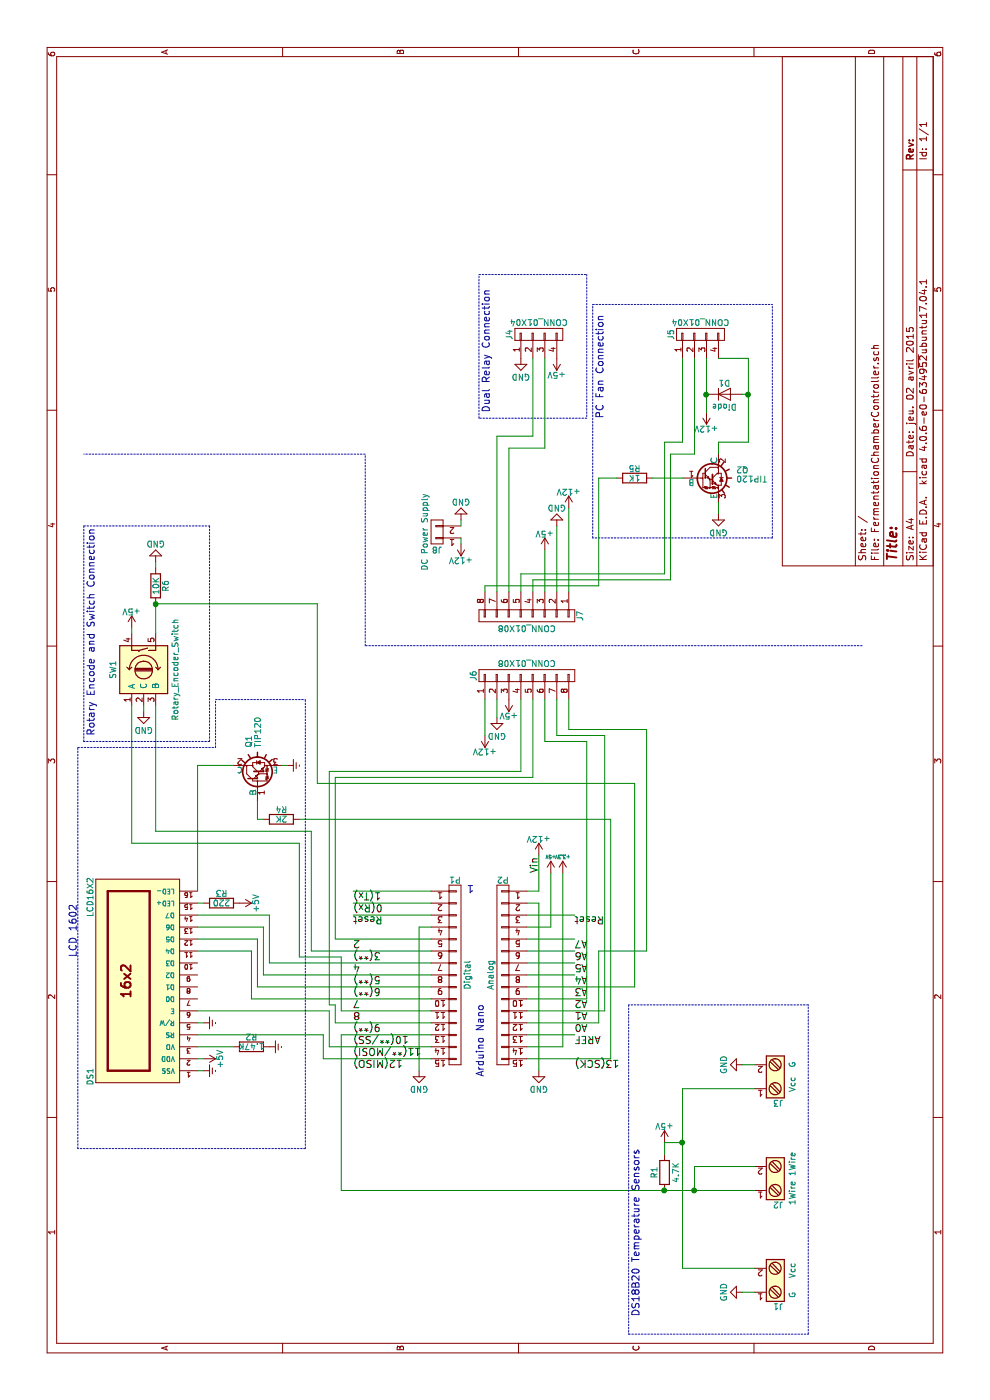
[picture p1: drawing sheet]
EESchema Schematic File Version 2
LIBS:power
LIBS:device
LIBS:transistors
LIBS:conn
LIBS:linear
LIBS:regul
LIBS:74xx
LIBS:cmos4000
LIBS:adc-dac
LIBS:memory
LIBS:xilinx
LIBS:microcontrollers
LIBS:dsp
LIBS:microchip
LIBS:analog_switches
LIBS:motorola
LIBS:texas
LIBS:intel
LIBS:audio
LIBS:interface
LIBS:digital-audio
LIBS:philips
LIBS:display
LIBS:cypress
LIBS:siliconi
LIBS:opto
LIBS:atmel
LIBS:contrib
LIBS:valves
LIBS:FermentationChamberController-cache
EELAYER 25 0
EELAYER END
$Descr A4 11693 8268
encoding utf-8
Sheet 1 1
Title ""
Date "jeu. 02 avril 2015"
Rev ""
Comp ""
Comment1 ""
Comment2 ""
Comment3 ""
Comment4 ""
$EndDescr
Text Label 4250 2950 3    60   ~ 0
1(Tx)
Text Label 4150 2950 3    60   ~ 0
0(Rx)
Text Label 4050 2950 3    60   ~ 0
Reset
Text Label 3850 2950 3    60   ~ 0
2
Text Label 3750 2950 3    60   ~ 0
3(**)
Text Label 3650 2950 3    60   ~ 0
4
Text Label 3550 2950 3    60   ~ 0
5(**)
Text Label 3450 2950 3    60   ~ 0
6(**)
Text Label 3350 2950 3    60   ~ 0
7
Text Label 3250 2950 3    60   ~ 0
8
Text Label 3150 2950 3    60   ~ 0
9(**)
Text Label 3050 2950 3    60   ~ 0
10(**/SS)
Text Label 2950 2950 3    60   ~ 0
11(**/MOSI)
Text Label 2850 2950 3    60   ~ 0
12(MISO)
Text Label 2850 4800 3    60   ~ 0
13(SCK)
Text Label 3150 4800 3    60   ~ 0
A0
Text Label 3250 4800 3    60   ~ 0
A1
Text Label 3350 4800 3    60   ~ 0
A2
Text Label 3450 4800 3    60   ~ 0
A3
Text Label 3550 4800 3    60   ~ 0
A4
Text Label 3650 4800 3    60   ~ 0
A5
Text Label 3750 4800 3    60   ~ 0
A6
Text Label 3850 4800 3    60   ~ 0
A7
Text Label 3050 4800 3    60   ~ 0
AREF
Text Label 4050 4800 3    60   ~ 0
Reset
Text Label 4400 4500 0    60   ~ 0
Vin
$Comp
L CONN_01X15 P1
U 1 1
P 3550 3800
F 0 "P1" H 3550 4600 50  0000 C CNN
F 1 "Digital" V 3650 3800 50  0000 C CNN
F 2 "Pin_Headers:Pin_Header_Straight_1x15_Pitch2.54mm" H 3550 3800 50  0001 C CNN
F 3 "" H 3550 3800 50  0000 C CNN
	1    3550 3800
	0    1    1    0   
$EndComp
$Comp
L CONN_01X15 P2
U 1 1
P 3550 4200
F 0 "P2" H 3550 5000 50  0000 C CNN
F 1 "Analog" V 3650 4200 50  0000 C CNN
F 2 "Pin_Headers:Pin_Header_Straight_1x15_Pitch2.54mm" H 3550 4200 50  0001 C CNN
F 3 "" H 3550 4200 50  0000 C CNN
	1    3550 4200
	0    1    -1   0   
$EndComp
$Comp
L GND #PWR4
U 1 1
P 2750 3500
F 0 "#PWR4" H 2750 3250 50  0001 C CNN
F 1 "GND" H 2750 3350 50  0000 C CNN
F 2 "" H 2750 3500 50  0000 C CNN
F 3 "" H 2750 3500 50  0000 C CNN
	1    2750 3500
	0    1    1    0   
$EndComp
$Comp
L GND #PWR5
U 1 1
P 2750 4500
F 0 "#PWR5" H 2750 4250 50  0001 C CNN
F 1 "GND" H 2750 4350 50  0000 C CNN
F 2 "" H 2750 4500 50  0000 C CNN
F 3 "" H 2750 4500 50  0000 C CNN
	1    2750 4500
	0    1    1    0   
$EndComp
$Comp
L +5V #PWR11
U 1 1
P 4400 4600
F 0 "#PWR11" H 4400 4450 50  0001 C CNN
F 1 "+5V" H 4400 4740 28  0000 C CNN
F 2 "" H 4400 4600 50  0000 C CNN
F 3 "" H 4400 4600 50  0000 C CNN
	1    4400 4600
	0    1    1    0   
$EndComp
$Comp
L +3.3V #PWR12
U 1 1
P 4400 4700
F 0 "#PWR12" H 4400 4550 50  0001 C CNN
F 1 "+3.3V" H 4400 4840 28  0000 C CNN
F 2 "" H 4400 4700 50  0000 C CNN
F 3 "" H 4400 4700 50  0000 C CNN
	1    4400 4700
	0    1    1    0   
$EndComp
Text Notes 4310 3900 3    60   ~ 0
1
$Comp
L LCD16X2 DS1
U 1 1
P 3500 1150
F 0 "DS1" H 2700 1550 50  0000 C CNN
F 1 "LCD16X2" H 4200 1550 50  0000 C CNN
F 2 "Pin_Headers:Pin_Header_Straight_1x16_Pitch2.54mm" H 3500 1100 50  0001 C CIN
F 3 "" H 3500 1150 50  0001 C CNN
	1    3500 1150
	1    0    0    -1  
$EndComp
$Comp
L TIP120 Q1
U 1 1
P 5200 2150
F 0 "Q1" H 5450 2225 50  0000 L CNN
F 1 "TIP120" H 5450 2150 50  0000 L CNN
F 2 "TO_SOT_Packages_THT:TO-220_Horizontal" H 5450 2075 50  0001 L CIN
F 3 "" H 5200 2150 50  0001 L CNN
	1    5200 2150
	1    0    0    -1  
$EndComp
$Comp
L R R2
U 1 1
P 2950 2100
F 0 "R2" V 3030 2100 50  0000 C CNN
F 1 "1.47K" V 2950 2100 50  0000 C CNN
F 2 "Resistors_THT:R_Axial_DIN0207_L6.3mm_D2.5mm_P10.16mm_Horizontal" V 2880 2100 50  0001 C CNN
F 3 "" H 2950 2100 50  0001 C CNN
	1    2950 2100
	1    0    0    -1  
$EndComp
$Comp
L R R3
U 1 1
P 4150 1850
F 0 "R3" V 4230 1850 50  0000 C CNN
F 1 "220" V 4150 1850 50  0000 C CNN
F 2 "Resistors_THT:R_Axial_DIN0207_L6.3mm_D2.5mm_P10.16mm_Horizontal" V 4080 1850 50  0001 C CNN
F 3 "" H 4150 1850 50  0001 C CNN
	1    4150 1850
	1    0    0    -1  
$EndComp
$Comp
L R R4
U 1 1
P 4850 2350
F 0 "R4" V 4930 2350 50  0000 C CNN
F 1 "2K" V 4850 2350 50  0000 C CNN
F 2 "Resistors_THT:R_Axial_DIN0207_L6.3mm_D2.5mm_P10.16mm_Horizontal" V 4780 2350 50  0001 C CNN
F 3 "" H 4850 2350 50  0001 C CNN
	1    4850 2350
	1    0    0    -1  
$EndComp
$Comp
L Earth #PWR14
U 1 1
P 5300 2400
F 0 "#PWR14" H 5300 2150 50  0001 C CNN
F 1 "Earth" H 5300 2250 50  0001 C CNN
F 2 "" H 5300 2400 50  0001 C CNN
F 3 "" H 5300 2400 50  0001 C CNN
	1    5300 2400
	1    0    0    -1  
$EndComp
$Comp
L Earth #PWR3
U 1 1
P 2750 1700
F 0 "#PWR3" H 2750 1450 50  0001 C CNN
F 1 "Earth" H 2750 1550 50  0001 C CNN
F 2 "" H 2750 1700 50  0001 C CNN
F 3 "" H 2750 1700 50  0001 C CNN
	1    2750 1700
	1    0    0    -1  
$EndComp
$Comp
L +5V #PWR7
U 1 1
P 2850 1700
F 0 "#PWR7" H 2850 1550 50  0001 C CNN
F 1 "+5V" H 2850 1840 50  0000 C CNN
F 2 "" H 2850 1700 50  0001 C CNN
F 3 "" H 2850 1700 50  0001 C CNN
	1    2850 1700
	-1   0    0    1   
$EndComp
$Comp
L Earth #PWR8
U 1 1
P 2950 2250
F 0 "#PWR8" H 2950 2000 50  0001 C CNN
F 1 "Earth" H 2950 2100 50  0001 C CNN
F 2 "" H 2950 2250 50  0001 C CNN
F 3 "" H 2950 2250 50  0001 C CNN
	1    2950 2250
	1    0    0    -1  
$EndComp
$Comp
L Earth #PWR9
U 1 1
P 3150 1700
F 0 "#PWR9" H 3150 1450 50  0001 C CNN
F 1 "Earth" H 3150 1550 50  0001 C CNN
F 2 "" H 3150 1700 50  0001 C CNN
F 3 "" H 3150 1700 50  0001 C CNN
	1    3150 1700
	1    0    0    -1  
$EndComp
$Comp
L +5V #PWR10
U 1 1
P 4150 2000
F 0 "#PWR10" H 4150 1850 50  0001 C CNN
F 1 "+5V" H 4150 2140 50  0000 C CNN
F 2 "" H 4150 2000 50  0001 C CNN
F 3 "" H 4150 2000 50  0001 C CNN
	1    4150 2000
	-1   0    0    1   
$EndComp
$Comp
L Rotary_Encoder_Switch SW1
U 1 1
P 6100 1200
F 0 "SW1" H 6100 1460 50  0000 C CNN
F 1 "Rotary_Encoder_Switch" H 6100 940 50  0000 C CNN
F 2 "Pin_Headers:Pin_Header_Straight_1x05_Pitch2.54mm" H 6000 1360 50  0001 C CNN
F 3 "" H 6100 1460 50  0001 C CNN
	1    6100 1200
	1    0    0    -1  
$EndComp
$Comp
L +5V #PWR19
U 1 1
P 6450 1100
F 0 "#PWR19" H 6450 950 50  0001 C CNN
F 1 "+5V" H 6450 1240 50  0000 C CNN
F 2 "" H 6450 1100 50  0001 C CNN
F 3 "" H 6450 1100 50  0001 C CNN
	1    6450 1100
	0    1    1    0   
$EndComp
$Comp
L R R6
U 1 1
P 6800 1300
F 0 "R6" V 6880 1300 50  0000 C CNN
F 1 "10K" V 6800 1300 50  0000 C CNN
F 2 "Resistors_THT:R_Axial_DIN0207_L6.3mm_D2.5mm_P10.16mm_Horizontal" V 6730 1300 50  0001 C CNN
F 3 "" H 6800 1300 50  0001 C CNN
	1    6800 1300
	0    1    1    0   
$EndComp
$Comp
L GND #PWR20
U 1 1
P 7000 1300
F 0 "#PWR20" H 7000 1050 50  0001 C CNN
F 1 "GND" H 7000 1150 50  0000 C CNN
F 2 "" H 7000 1300 50  0001 C CNN
F 3 "" H 7000 1300 50  0001 C CNN
	1    7000 1300
	0    -1   -1   0   
$EndComp
$Comp
L GND #PWR17
U 1 1
P 5750 1200
F 0 "#PWR17" H 5750 950 50  0001 C CNN
F 1 "GND" H 5750 1050 50  0000 C CNN
F 2 "" H 5750 1200 50  0001 C CNN
F 3 "" H 5750 1200 50  0001 C CNN
	1    5750 1200
	0    1    1    0   
$EndComp
$Comp
L Screw_Terminal_1x02 J1
U 1 1
P 1000 6500
F 0 "J1" H 1000 6750 50  0000 C TNN
F 1 "G   Vcc" V 850 6500 50  0000 C TNN
F 2 "Connectors:bornier2" H 1000 6275 50  0001 C CNN
F 3 "" H 975 6500 50  0001 C CNN
	1    1000 6500
	0    -1   -1   0   
$EndComp
$Comp
L Screw_Terminal_1x02 J2
U 1 1
P 1850 6500
F 0 "J2" H 1850 6750 50  0000 C TNN
F 1 "1Wire 1Wire" V 1700 6500 50  0000 C TNN
F 2 "Connectors:bornier2" H 1850 6275 50  0001 C CNN
F 3 "" H 1825 6500 50  0001 C CNN
	1    1850 6500
	0    -1   -1   0   
$EndComp
$Comp
L Screw_Terminal_1x02 J3
U 1 1
P 2700 6500
F 0 "J3" H 2700 6750 50  0000 C TNN
F 1 "Vcc  G" V 2550 6500 50  0000 C TNN
F 2 "Connectors:bornier2" H 2700 6275 50  0001 C CNN
F 3 "" H 2675 6500 50  0001 C CNN
	1    2700 6500
	0    -1   -1   0   
$EndComp
$Comp
L R R1
U 1 1
P 1900 5550
F 0 "R1" V 1980 5550 50  0000 C CNN
F 1 "4.7K" V 1800 5550 50  0000 C CNN
F 2 "Resistors_THT:R_Axial_DIN0207_L6.3mm_D2.5mm_P10.16mm_Horizontal" V 1830 5550 50  0001 C CNN
F 3 "" H 1900 5550 50  0001 C CNN
	1    1900 5550
	0    -1   -1   0   
$EndComp
$Comp
L +5V #PWR2
U 1 1
P 2150 5550
F 0 "#PWR2" H 2150 5400 50  0001 C CNN
F 1 "+5V" H 2150 5690 50  0000 C CNN
F 2 "" H 2150 5550 50  0001 C CNN
F 3 "" H 2150 5550 50  0001 C CNN
	1    2150 5550
	0    1    1    0   
$EndComp
$Comp
L GND #PWR1
U 1 1
P 900 6200
F 0 "#PWR1" H 900 5950 50  0001 C CNN
F 1 "GND" H 900 6050 50  0000 C CNN
F 2 "" H 900 6200 50  0001 C CNN
F 3 "" H 900 6200 50  0001 C CNN
	1    900  6200
	-1   0    0    1   
$EndComp
$Comp
L GND #PWR6
U 1 1
P 2800 6200
F 0 "#PWR6" H 2800 5950 50  0001 C CNN
F 1 "GND" H 2800 6050 50  0000 C CNN
F 2 "" H 2800 6200 50  0001 C CNN
F 3 "" H 2800 6200 50  0001 C CNN
	1    2800 6200
	-1   0    0    1   
$EndComp
$Comp
L CONN_01X04 J5
U 1 1
P 8900 5850
F 0 "J5" H 8900 6100 50  0000 C CNN
F 1 "CONN_01X04" V 9000 5850 50  0000 C CNN
F 2 "Pin_Headers:Pin_Header_Straight_1x04_Pitch2.54mm" H 8900 5850 50  0001 C CNN
F 3 "" H 8900 5850 50  0001 C CNN
	1    8900 5850
	1    0    0    -1  
$EndComp
$Comp
L TIP120 Q2
U 1 1
P 7700 5900
F 0 "Q2" H 7950 5975 50  0000 L CNN
F 1 "TIP120" H 7950 5900 50  0000 L CNN
F 2 "TO_SOT_Packages_THT:TO-220_Vertical" H 7950 5825 50  0001 L CIN
F 3 "" H 7700 5900 50  0001 L CNN
	1    7700 5900
	0    1    1    0   
$EndComp
$Comp
L CONN_01X04 J4
U 1 1
P 8900 4500
F 0 "J4" H 8900 4750 50  0000 C CNN
F 1 "CONN_01X04" V 9000 4500 50  0000 C CNN
F 2 "Pin_Headers:Pin_Header_Straight_1x04_Pitch2.54mm" H 8900 4500 50  0001 C CNN
F 3 "" H 8900 4500 50  0001 C CNN
	1    8900 4500
	1    0    0    -1  
$EndComp
$Comp
L D D1
U 1 1
P 8400 6050
F 0 "D1" H 8400 6150 50  0000 C CNN
F 1 "Diode" H 8400 5950 50  0000 C CNN
F 2 "Diodes_THT:D_DO-15_P10.16mm_Horizontal" H 8400 6050 50  0001 C CNN
F 3 "" H 8400 6050 50  0001 C CNN
	1    8400 6050
	0    1    1    0   
$EndComp
$Comp
L R R5
U 1 1
P 7700 5300
F 0 "R5" V 7780 5300 50  0000 C CNN
F 1 "1K" V 7700 5300 50  0000 C CNN
F 2 "Resistors_THT:R_Axial_DIN0207_L6.3mm_D2.5mm_P10.16mm_Horizontal" V 7630 5300 50  0001 C CNN
F 3 "" H 7700 5300 50  0001 C CNN
	1    7700 5300
	1    0    0    -1  
$EndComp
$Comp
L GND #PWR25
U 1 1
P 7400 6000
F 0 "#PWR25" H 7400 5750 50  0001 C CNN
F 1 "GND" H 7400 5850 50  0000 C CNN
F 2 "" H 7400 6000 50  0001 C CNN
F 3 "" H 7400 6000 50  0001 C CNN
	1    7400 6000
	0    1    1    0   
$EndComp
$Comp
L +5V #PWR29
U 1 1
P 8700 4650
F 0 "#PWR29" H 8700 4500 50  0001 C CNN
F 1 "+5V" H 8700 4790 50  0000 C CNN
F 2 "" H 8700 4650 50  0001 C CNN
F 3 "" H 8700 4650 50  0001 C CNN
	1    8700 4650
	0    -1   -1   0   
$EndComp
$Comp
L GND #PWR28
U 1 1
P 8700 4350
F 0 "#PWR28" H 8700 4100 50  0001 C CNN
F 1 "GND" H 8700 4200 50  0000 C CNN
F 2 "" H 8700 4350 50  0001 C CNN
F 3 "" H 8700 4350 50  0001 C CNN
	1    8700 4350
	0    1    1    0   
$EndComp
Text Notes 3700 650  0    60   ~ 0
LCD 1602
Text Notes 700  5350 0    60   ~ 0
DS18B20 Temperature Sensors
Text Notes 8200 5050 0    60   ~ 0
PC Fan Connection
Text Notes 8250 4100 0    60   ~ 0
Dual Relay Connection
Text Notes 5550 800  0    60   ~ 0
Rotary Encode and Switch Connection
Text Notes 2700 4050 0    60   ~ 0
Arduino Nano
$Comp
L +12V #PWR27
U 1 1
P 8250 5900
F 0 "#PWR27" H 8250 5750 50  0001 C CNN
F 1 "+12V" H 8250 6040 50  0000 C CNN
F 2 "" H 8250 5900 50  0001 C CNN
F 3 "" H 8250 5900 50  0001 C CNN
	1    8250 5900
	0    -1   -1   0   
$EndComp
$Comp
L +12V #PWR13
U 1 1
P 4550 4500
F 0 "#PWR13" H 4550 4350 50  0001 C CNN
F 1 "+12V" H 4550 4640 50  0000 C CNN
F 2 "" H 4550 4500 50  0001 C CNN
F 3 "" H 4550 4500 50  0001 C CNN
	1    4550 4500
	0    1    1    0   
$EndComp
$Comp
L CONN_01X08 J6
U 1 1
P 6050 4400
F 0 "J6" H 6050 4850 50  0000 C CNN
F 1 "CONN_01X08" V 6150 4400 50  0000 C CNN
F 2 "" H 6050 4400 50  0001 C CNN
F 3 "" H 6050 4400 50  0001 C CNN
	1    6050 4400
	1    0    0    -1  
$EndComp
$Comp
L CONN_01X08 J7
U 1 1
P 6550 4400
F 0 "J7" H 6550 4850 50  0000 C CNN
F 1 "CONN_01X08" V 6650 4400 50  0000 C CNN
F 2 "" H 6550 4400 50  0001 C CNN
F 3 "" H 6550 4400 50  0001 C CNN
	1    6550 4400
	-1   0    0    1   
$EndComp
$Comp
L +12V #PWR15
U 1 1
P 5550 4050
F 0 "#PWR15" H 5550 3900 50  0001 C CNN
F 1 "+12V" H 5550 4190 50  0000 C CNN
F 2 "" H 5550 4050 50  0001 C CNN
F 3 "" H 5550 4050 50  0001 C CNN
	1    5550 4050
	0    -1   -1   0   
$EndComp
$Comp
L GND #PWR16
U 1 1
P 5700 4150
F 0 "#PWR16" H 5700 3900 50  0001 C CNN
F 1 "GND" H 5700 4000 50  0000 C CNN
F 2 "" H 5700 4150 50  0001 C CNN
F 3 "" H 5700 4150 50  0001 C CNN
	1    5700 4150
	0    1    1    0   
$EndComp
$Comp
L +12V #PWR26
U 1 1
P 7450 4750
F 0 "#PWR26" H 7450 4600 50  0001 C CNN
F 1 "+12V" H 7450 4890 50  0000 C CNN
F 2 "" H 7450 4750 50  0001 C CNN
F 3 "" H 7450 4750 50  0001 C CNN
	1    7450 4750
	0    1    1    0   
$EndComp
$Comp
L GND #PWR23
U 1 1
P 7300 4650
F 0 "#PWR23" H 7300 4400 50  0001 C CNN
F 1 "GND" H 7300 4500 50  0000 C CNN
F 2 "" H 7300 4650 50  0001 C CNN
F 3 "" H 7300 4650 50  0001 C CNN
	1    7300 4650
	0    -1   -1   0   
$EndComp
$Comp
L +5V #PWR18
U 1 1
P 5850 4250
F 0 "#PWR18" H 5850 4100 50  0001 C CNN
F 1 "+5V" H 5850 4390 50  0000 C CNN
F 2 "" H 5850 4250 50  0001 C CNN
F 3 "" H 5850 4250 50  0001 C CNN
	1    5850 4250
	0    -1   -1   0   
$EndComp
$Comp
L +5V #PWR21
U 1 1
P 7100 4550
F 0 "#PWR21" H 7100 4400 50  0001 C CNN
F 1 "+5V" H 7100 4690 50  0000 C CNN
F 2 "" H 7100 4550 50  0001 C CNN
F 3 "" H 7100 4550 50  0001 C CNN
	1    7100 4550
	0    1    1    0   
$EndComp
Wire Wire Line
	3950 3600 3950 3500
Wire Wire Line
	3950 3500 2750 3500
Wire Wire Line
	4250 3600 4250 2950
Wire Wire Line
	4150 2950 4150 3600
Wire Wire Line
	4050 3600 4050 2950
Wire Wire Line
	3850 2800 3850 3600
Wire Wire Line
	3750 2600 3750 3600
Wire Wire Line
	3650 2250 3650 3600
Wire Wire Line
	3550 2200 3550 3600
Wire Wire Line
	3450 2150 3450 3600
Wire Wire Line
	3350 2100 3350 3600
Wire Wire Line
	3250 2850 3250 3600
Wire Wire Line
	2950 2750 2950 3600
Wire Wire Line
	2850 2700 2850 3600
Wire Wire Line
	2750 4500 4150 4500
Wire Wire Line
	4150 4500 4150 4400
Wire Wire Line
	4250 4400 4250 4500
Wire Wire Line
	4250 4500 4550 4500
Wire Wire Line
	4400 4600 3950 4600
Wire Wire Line
	3950 4600 3950 4400
Wire Wire Line
	4400 4700 2950 4700
Wire Wire Line
	2950 4700 2950 4400
Wire Wire Line
	4050 4800 4050 4400
Wire Wire Line
	3850 4400 3850 4800
Wire Wire Line
	3750 4800 3750 4400
Wire Wire Line
	3650 4800 3650 4400
Wire Wire Line
	3550 4400 3550 4800
Wire Wire Line
	3450 4400 3450 5300
Wire Wire Line
	3350 4400 3350 4900
Wire Wire Line
	3250 4400 3250 5050
Wire Wire Line
	3150 4400 3150 5000
Wire Wire Line
	3050 4800 3050 4400
Wire Wire Line
	2850 4400 2850 5100
Wire Wire Line
	4250 1650 5300 1650
Wire Wire Line
	5300 1650 5300 1950
Wire Wire Line
	5300 2400 5300 2350
Wire Wire Line
	2750 1650 2750 1700
Wire Wire Line
	2850 1650 2850 1700
Wire Wire Line
	2950 1650 2950 1950
Wire Wire Line
	3050 1650 3050 2700
Wire Wire Line
	3050 2700 2850 2700
Wire Wire Line
	5000 2150 4850 2150
Wire Wire Line
	4850 2150 4850 2200
Wire Wire Line
	4850 2500 4850 5100
Wire Wire Line
	4850 5100 2850 5100
Wire Wire Line
	3150 1650 3150 1700
Wire Wire Line
	3250 1650 3250 2750
Wire Wire Line
	3250 2750 2950 2750
Wire Wire Line
	3750 1650 3750 2100
Wire Wire Line
	3750 2100 3350 2100
Wire Wire Line
	3850 1650 3850 2150
Wire Wire Line
	3850 2150 3450 2150
Wire Wire Line
	3950 1650 3950 2200
Wire Wire Line
	3950 2200 3550 2200
Wire Wire Line
	4050 1650 4050 2250
Wire Wire Line
	4050 2250 3650 2250
Wire Wire Line
	4150 1650 4150 1700
Wire Wire Line
	3450 5300 5150 5300
Wire Wire Line
	5150 5300 5150 2650
Wire Wire Line
	5150 2650 6650 2650
Wire Wire Line
	6650 2650 6650 1300
Wire Wire Line
	6650 1300 6400 1300
Wire Wire Line
	6400 1100 6450 1100
Wire Wire Line
	7000 1300 6950 1300
Wire Wire Line
	5800 1200 5750 1200
Wire Wire Line
	3750 2600 4750 2600
Wire Wire Line
	4750 2600 4750 1300
Wire Wire Line
	4750 1300 5800 1300
Wire Wire Line
	3250 2850 3700 2850
Wire Wire Line
	3700 2850 3700 2500
Wire Wire Line
	3700 2500 4650 2500
Wire Wire Line
	4650 2500 4650 1100
Wire Wire Line
	4650 1100 5800 1100
Wire Wire Line
	3050 2850 3050 3600
Wire Wire Line
	1750 2850 3050 2850
Wire Wire Line
	1750 2850 1750 6300
Wire Wire Line
	1950 6300 1950 5800
Wire Wire Line
	1950 5800 1750 5800
Connection ~ 1750 5800
Wire Wire Line
	2150 5550 2050 5550
Wire Wire Line
	2150 5550 2150 5700
Wire Wire Line
	1100 5700 2600 5700
Wire Wire Line
	1100 5700 1100 6300
Wire Wire Line
	2600 5700 2600 6300
Connection ~ 2150 5700
Wire Wire Line
	900  6200 900  6300
Wire Wire Line
	2800 6200 2800 6300
Wire Notes Line
	2100 2550 5850 2550
Wire Notes Line
	2100 2550 2100 650 
Wire Notes Line
	2100 650  5450 650 
Wire Notes Line
	5450 650  5450 1800
Wire Notes Line
	5450 1800 5850 1800
Wire Notes Line
	5850 1800 5850 2550
Wire Notes Line
	7300 1750 5500 1750
Wire Notes Line
	5500 1750 5500 700 
Wire Notes Line
	5500 700  7300 700 
Wire Notes Line
	7300 700  7300 1750
Wire Notes Line
	550  6750 3300 6750
Wire Notes Line
	3300 6750 3300 5250
Wire Notes Line
	3300 5250 550  5250
Wire Notes Line
	550  5250 550  6750
Wire Wire Line
	3150 2800 3150 3600
Wire Wire Line
	7400 6000 7500 6000
Wire Wire Line
	7900 6000 8000 6000
Wire Wire Line
	7700 5450 7700 5700
Wire Wire Line
	7700 5000 7700 5150
Wire Wire Line
	3750 5400 3750 5000
Wire Wire Line
	3750 5000 3150 5000
Wire Wire Line
	7900 5800 8700 5800
Wire Wire Line
	3300 2750 3300 2800
Wire Wire Line
	3300 2800 3150 2800
Wire Wire Line
	8000 5700 8700 5700
Wire Wire Line
	3250 5050 5550 5050
Wire Wire Line
	3350 4900 5500 4900
Wire Notes Line
	9400 4900 8200 4900
Wire Notes Line
	8200 4900 8200 4000
Wire Notes Line
	8200 4000 9400 4000
Wire Notes Line
	9400 4000 9400 4900
Wire Notes Line
	7200 6450 9150 6450
Wire Notes Line
	7200 4950 9150 4950
Wire Notes Line
	9150 4950 9150 6450
Wire Wire Line
	8250 5900 8700 5900
Connection ~ 8400 5900
Wire Wire Line
	8700 6250 8700 6000
Wire Wire Line
	8000 6250 8700 6250
Wire Wire Line
	8000 6000 8000 6250
Wire Wire Line
	8400 6200 8400 6250
Connection ~ 8400 6250
Wire Notes Line
	7200 6450 7200 4950
Connection ~ 1750 5550
Connection ~ 6650 1300
Wire Wire Line
	5850 4050 5550 4050
Wire Wire Line
	5700 4150 5850 4150
Wire Wire Line
	3750 5400 5600 5400
Wire Wire Line
	5600 5400 5600 4750
Wire Wire Line
	5600 4750 5850 4750
Wire Wire Line
	5550 5050 5550 4650
Wire Wire Line
	5550 4650 5850 4650
Wire Wire Line
	5500 4900 5500 4550
Wire Wire Line
	5500 4550 5850 4550
Wire Wire Line
	3300 2750 5250 2750
Wire Wire Line
	5250 2750 5250 4350
Wire Wire Line
	5250 4350 5850 4350
Wire Wire Line
	3850 2800 5200 2800
Wire Wire Line
	5200 2800 5200 4450
Wire Wire Line
	5200 4450 5850 4450
Wire Wire Line
	6750 4550 7100 4550
Wire Wire Line
	6750 4650 7300 4650
Wire Wire Line
	6750 4750 7450 4750
Wire Wire Line
	6750 4050 6800 4050
Wire Wire Line
	6800 4050 6800 5000
Wire Wire Line
	6800 5000 7700 5000
Wire Wire Line
	6750 4450 6850 4450
Wire Wire Line
	6850 4450 6850 5600
Wire Wire Line
	6850 5600 7900 5600
Wire Wire Line
	7900 5600 7900 5800
Wire Wire Line
	6750 4350 6900 4350
Wire Wire Line
	6900 4350 6900 5550
Wire Wire Line
	6900 5550 8000 5550
Wire Wire Line
	8000 5550 8000 5700
Wire Wire Line
	6750 4250 7950 4250
Wire Wire Line
	7950 4250 7950 4550
Wire Wire Line
	7950 4550 8700 4550
Wire Wire Line
	6750 4150 8050 4150
Wire Wire Line
	8050 4150 8050 4450
Wire Wire Line
	8050 4450 8700 4450
$Comp
L CONN_01X02 J8
U 1 1
P 7250 3650
F 0 "J8" H 7250 3800 50  0000 C CNN
F 1 "DC Power Supply" V 7350 3650 50  0000 C CNN
F 2 "" H 7250 3650 50  0001 C CNN
F 3 "" H 7250 3650 50  0001 C CNN
	1    7250 3650
	0    -1   -1   0   
$EndComp
$Comp
L GND #PWR24
U 1 1
P 7350 3850
F 0 "#PWR24" H 7350 3600 50  0001 C CNN
F 1 "GND" H 7350 3700 50  0000 C CNN
F 2 "" H 7350 3850 50  0001 C CNN
F 3 "" H 7350 3850 50  0001 C CNN
	1    7350 3850
	0    -1   -1   0   
$EndComp
$Comp
L +12V #PWR22
U 1 1
P 7150 3850
F 0 "#PWR22" H 7150 3700 50  0001 C CNN
F 1 "+12V" H 7150 3990 50  0000 C CNN
F 2 "" H 7150 3850 50  0001 C CNN
F 3 "" H 7150 3850 50  0001 C CNN
	1    7150 3850
	0    -1   -1   0   
$EndComp
Wire Wire Line
	7150 3850 7200 3850
Wire Wire Line
	7300 3850 7350 3850
Wire Notes Line
	6300 7200 6300 3050
Wire Notes Line
	6300 3050 7900 3050
Wire Notes Line
	7900 3050 7900 700 
$EndSCHEMATC
